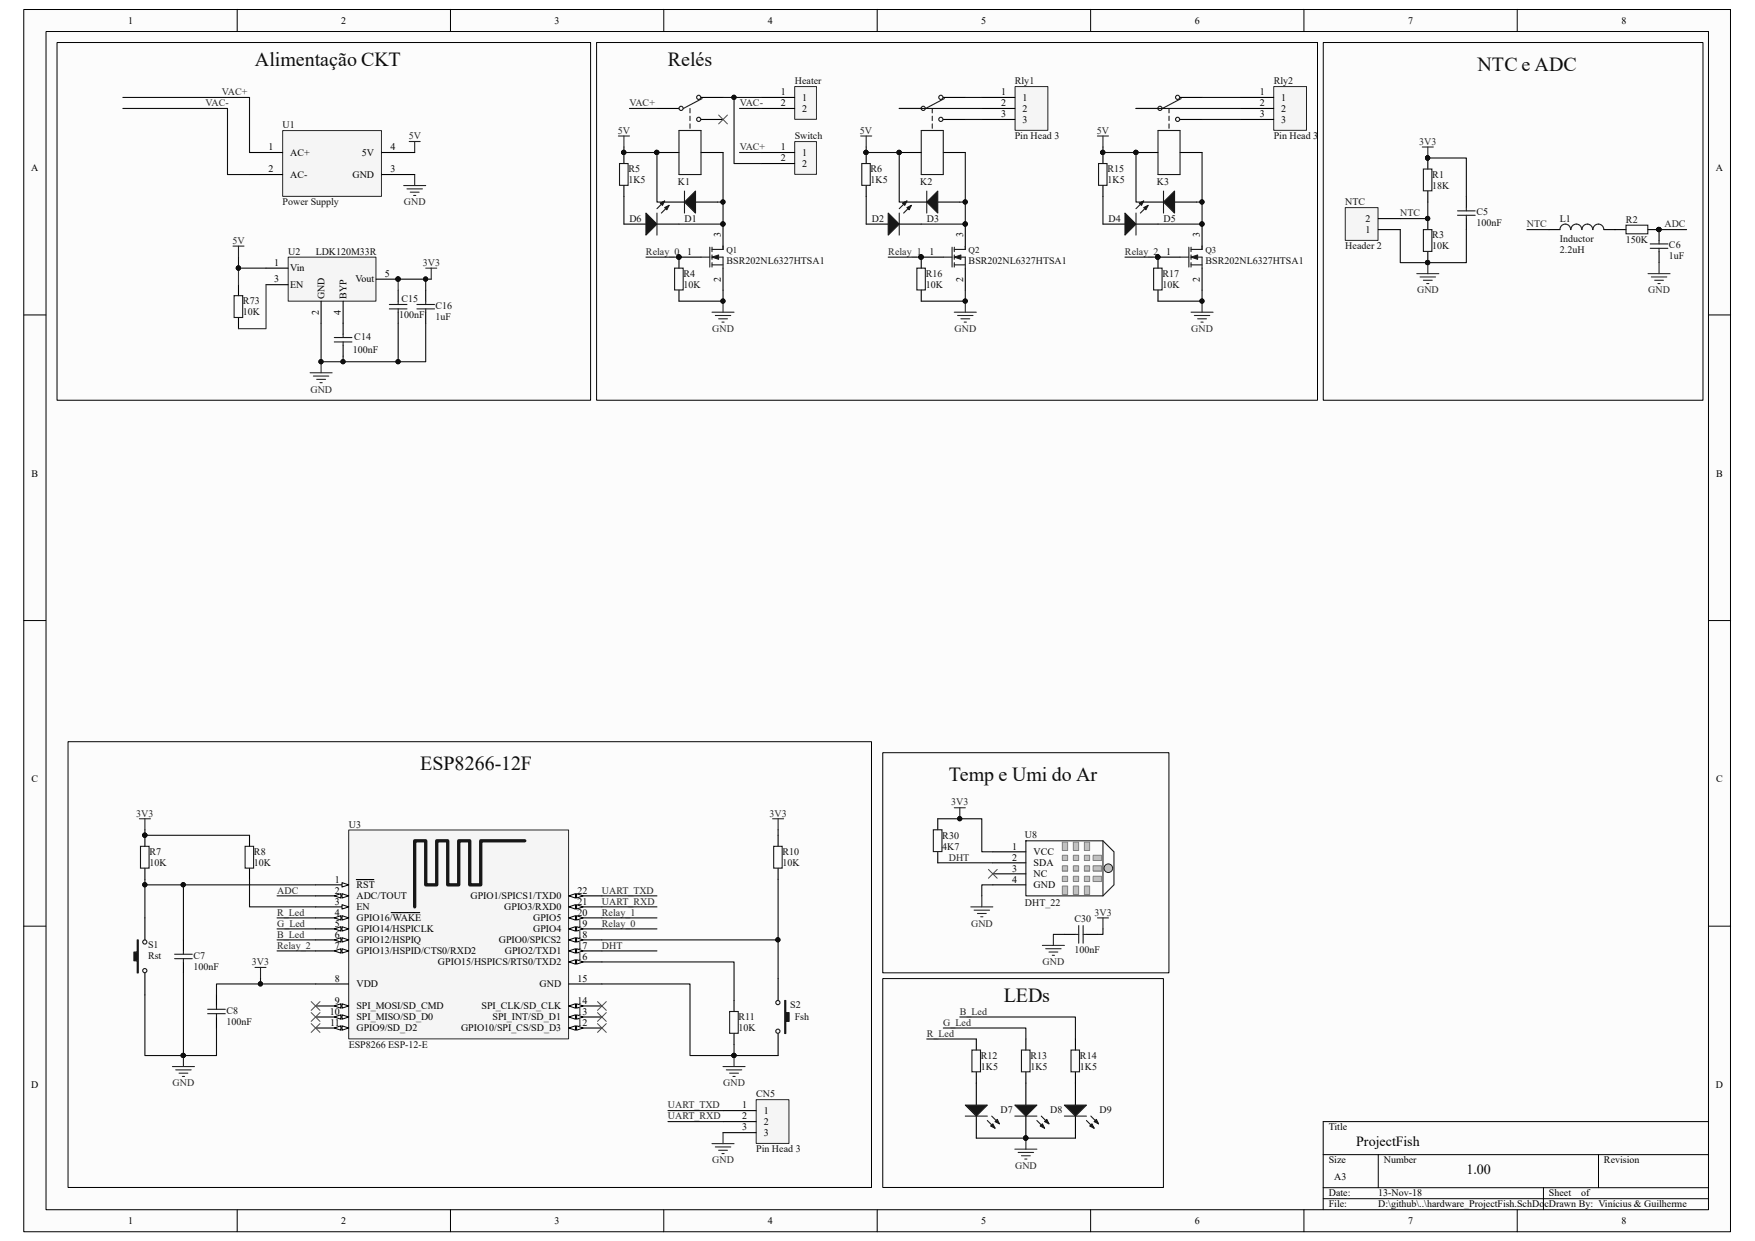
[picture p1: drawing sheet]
# Altium project hardware_ProjectFish.PrjPcb
1 sheet, 54 parts. Net scope: global (net labels, ports and power ports of the same name join across sheets).
Board file: hardware_ProjectFish.PcbDoc

## Sheet hardware_ProjectFish.SchDoc
size A3

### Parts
C5  value 100nF  [0805 C]  (hidden comment: Cap-cer-100nF-50V-0805)
C6  value 1uF  [0805 C]  (hidden comment: Cap-cer-1uF-16V-0805)
C7  value 100nF  [0805 C]  (hidden comment: Cap-cer-100nF-50V-0805)
C8  value 100nF  [0805 C]  (hidden comment: Cap-cer-100nF-50V-0805)
C14  value 100nF  [0805 C]  (hidden comment: Capacitor1)
C15  value 100nF  [0805 C]  (hidden comment: Capacitor1)
C16  value 1uF  [0805 C]  (hidden comment: Capacitor1)
C30  value 100nF  [0805 C]  (hidden comment: Capacitor1)
CN5  Pin Head 3  [PIN HEAD 3]
D1  Diode 1N4007  [DO-214AC]  (value not drawn)
D2  LED  [0805 LED]  (value not drawn)
D3  Diode 1N4007  [DO-214AC]  (value not drawn)
D4  LED  [0805 LED]  (value not drawn)
D5  Diode 1N4007  [DO-214AC]  (value not drawn)
D6  LED  [0805 LED]  (value not drawn)
D7  LED  [0805 LED]  (value not drawn)
D8  LED  [0805 LED]  (value not drawn)
D9  LED  [0805 LED]  (value not drawn)
Heater  Pin Head 2  [KRM mini]  (value not drawn)
K1  Relay  [Relay]  (value not drawn)
K2  Relay  [Relay]  (value not drawn)
K3  Relay  [Relay]  (value not drawn)
L1  Inductor  value 2.2uH  [0805 R]
NTC  Header 2  [HDR1X2]
Q1  BSR202NL6327HTSA1  [BSR202NL]
Q2  BSR202NL6327HTSA1  [BSR202NL]
Q3  BSR202NL6327HTSA1  [BSR202NL]
R1  value 18K  [0805 R]  (hidden comment: Res-18K-0805-1%-1/8W)
R2  value 150K  [0805 R]  (hidden comment: Res-150K-0805-1%-1/8W)
R3  value 10K  [0805 R]  (hidden comment: Res-10K-0805-1%-1/8W)
R4  value 10K  [0805 R]  (hidden comment: Res-10K-0805-1%-1/8W)
R5  value 1K5  [0805 R]  (hidden comment: Res-1K8-0805-1%-1/8W)
R6  value 1K5  [0805 R]  (hidden comment: Res-1K8-0805-1%-1/8W)
R7  value 10K  [0805 R]  (hidden comment: Res-10K-0805-1%-1/8W)
R8  value 10K  [0805 R]  (hidden comment: Res-10K-0805-1%-1/8W)
R10  value 10K  [0805 R]  (hidden comment: Res-10K-0805-1%-1/8W)
R11  value 10K  [0805 R]  (hidden comment: Res-10K-0805-1%-1/8W)
R12  value 1K5  [0805 R]  (hidden comment: Res-1K5-0805-1%-1/8W)
R13  value 1K5  [0805 R]  (hidden comment: Res-1K5-0805-1%-1/8W)
R14  value 1K5  [0805 R]  (hidden comment: Res-1K5-0805-1%-1/8W)
R15  value 1K5  [0805 R]  (hidden comment: Res-1K8-0805-1%-1/8W)
R16  value 10K  [0805 R]  (hidden comment: Res-10K-0805-1%-1/8W)
R17  value 10K  [0805 R]  (hidden comment: Res-10K-0805-1%-1/8W)
R30  value 4K7  [0805 R]  (hidden comment: Resistor1)
R73  value 10K  [0805 R]  (hidden comment: Resistor1)
Rly1  Pin Head 3  [KRM 3]
Rly2  Pin Head 3  [KRM 3]
S1  Rst  [Button_SMD]
S2  Fsh  [Button_SMD]
Switch  Pin Head 2  [KRM mini]  (value not drawn)
U1  Power Supply  [Sanmim SM-PLF12B]
U2  LDK120M33R  [SOT-23-5]
U3  ESP8266 ESP-12-E  [ESP8266 ESP-12-E]
U8  DHT_22  [Pin Head 4]

### Blocks framed on the sheet
Alimentação CKT: C14-C16 R73 U1 U2
Relés: D1-D6 Heater K1-K3 Q1-Q3 R4-R6 R15-R17 Rly1 Rly2 Switch
NTC e ADC: C5 C6 L1 NTC R1-R3
ESP8266-12F: C7 C8 CN5 R7 R8 R10 R11 S1 S2 U3
Temp e Umi do Ar: C30 R30 U8
LEDs: D7-D9 R12-R14

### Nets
3V3: C5.1 C8.1 C15.2 C16.2 C30.2 R1.2 R7.2 R8.2 R10.2 R30.1 U2.5(Vout) U3.8(VDD) U8.1(VCC)
5V: D1.2(K) D3.2(K) D5.2(K) K1.4 K2.4 K3.4 R5.2 R6.2 R15.2 R73.1 U1.4(5V) U2.1(Vin)
GND: C5.2 C6.1 C7.1 C8.2 C14.1 C15.1 C16.1 C30.1 CN5.3 D7.2(K) D8.2(K) D9.2(K) NTC.1 Q1.2(S) Q2.2(S) Q3.2(S) R3.1 R4.1 R11.1 R16.1 R17.1 S1.1 S2.1 U1.3(GND) U2.2(GND) U3.15(GND) U8.4(GND)
ADC: C6.2 R2.2 U3.2(ADC/TOUT)
B_Led: R14.2 U3.6(GPIO12/HSPIQ)
DHT: R30.2 U3.17(GPIO2/TXD1) U8.2(SDA)
G_Led: R13.2 U3.5(GPIO14/HSPICLK)
NTC: L1.1 NTC.2 R1.1 R3.2
R_Led: R12.2 U3.4(GPIO16/~{WAKE})
Relay_0: Q1.1(G) R4.2 U3.19(GPIO4)
Relay_1: Q2.1(G) R16.2 U3.20(GPIO5)
Relay_2: Q3.1(G) R17.2 U3.7(GPIO13/HSPID/CTS0/RXD2)
UART_RXD: CN5.2 U3.21(GPIO3/RXD0)
UART_TXD: CN5.1 U3.22(GPIO1/SPICS1/TXD0)
VAC+: K1.1 Switch.1 U1.1(AC+)
VAC-: Heater.2 U1.2(AC-)
NetC7_2: C7.2 R7.1 S1.2 U3.1(~{RST})
NetC14_2: C14.2 U2.4(BYP)
NetD1_1: D1.1(A) D6.2(K) K1.5 Q1.3(D)
NetD2_1: D2.1(A) R6.1
NetD2_2: D2.2(K) D3.1(A) K2.5 Q2.3(D)
NetD4_1: D4.1(A) R15.1
NetD4_2: D4.2(K) D5.1(A) K3.5 Q3.3(D)
NetD6_1: D6.1(A) R5.1
NetD7_1: D7.1(A) R12.1
NetD8_1: D8.1(A) R13.1
NetD9_1: D9.1(A) R14.1
NetHeater_1: Heater.1 K1.2 Switch.2
NetK2_1: K2.1 Rly1.2
NetK2_2: K2.2 Rly1.1
NetK2_3: K2.3 Rly1.3
NetK3_1: K3.1 Rly2.2
NetK3_2: K3.2 Rly2.1
NetK3_3: K3.3 Rly2.3
NetL1_2: L1.2 R2.1
NetR8_1: R8.1 U3.3(EN)
NetR10_1: R10.1 S2.2 U3.18(GPIO0/SPICS2)
NetR11_2: R11.2 U3.16(GPIO15/HSPICS/RTS0/TXD2)
NetR73_2: R73.2 U2.3(EN)

Not connected (* = marked no-connect by the designer): K1 3*; U3 9(SPI_MOSI/SD_CMD)* 10(SPI_MISO/SD_D0)* 11(GPIO9/SD_D2)* 12(GPIO10/SPI_CS/SD_D3)* 13(SPI_INT/SD_D1)* 14(SPI_CLK/SD_CLK)*; U8 3(NC)*

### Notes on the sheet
- ProjectFish
- 1.00
- Vinícius & Guilherme
